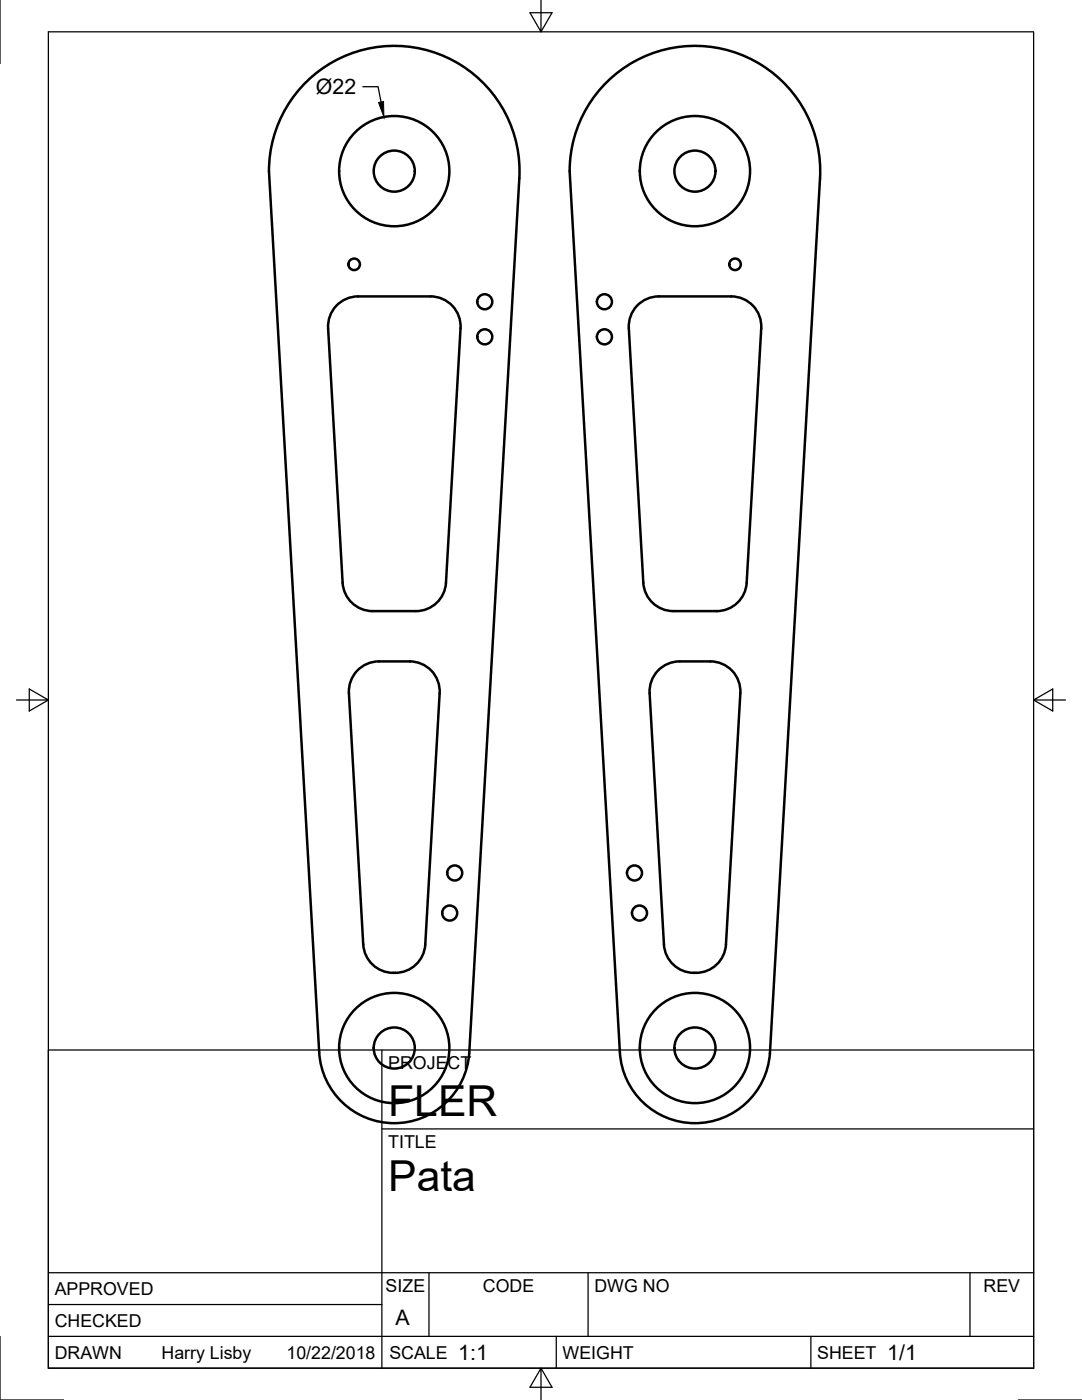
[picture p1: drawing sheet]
<svg xmlns="http://www.w3.org/2000/svg" width="216mm" height="279mm" viewBox="0 0 216 279" stroke-linecap="round" stroke-linejoin="round" font-family="sans-serif">
<!-- layer: Visible -->
<g fill="none" stroke="#000" stroke-width=".5">
<path d="M61.2 16.3a25 25 0 0 1 27.8-4.9 25 25 0 0 1 14.6 24.2l-10 174.6a15 15 0 0 1-15 14 15 15 0 0 1-14.9-14.2l-10-175.8a25 25 0 0 1 7.5-17.9zM121.2 16.3a25 25 0 0 1 27.8-4.9 25 25 0 0 1 14.6 24.2l-10 174.6a15 15 0 0 1-15 14 15 15 0 0 1-14.9-14.2l-10-175.8a25 25 0 0 1 7.5-17.9zM67.1 61a6 6 0 0 1 4.4-1.8h14.4a6 6 0 0 1 6 6.3l-2.9 50.8a6 6 0 0 1-6 5.7h-8.6a6 6 0 0 1-6-5.7l-2.9-50.8a6 6 0 0 1 1.6-4.5zM127.1 61a6 6 0 0 1 4.4-1.8h14.4a6 6 0 0 1 6 6.3l-2.9 50.8a6 6 0 0 1-6 5.7h-8.6a6 6 0 0 1-6-5.7l-2.9-50.8a6 6 0 0 1 1.6-4.5zM71.3 133.9a6 6 0 0 1 4.3-1.9h6.1a6 6 0 0 1 6 6.3l-2.8 50.2a6.2 6.2 0 0 1-6.2 5.7 6.2 6.2 0 0 1-6.2-5.7l-2.9-50.2a6 6 0 0 1 1.7-4.4zM131.3 133.9a6 6 0 0 1 4.3-1.9h6.1a6 6 0 0 1 6 6.3l-2.8 50.2a6.2 6.2 0 0 1-6.2 5.7 6.2 6.2 0 0 1-6.2-5.7l-2.9-50.2a6 6 0 0 1 1.7-4.4z"/>
<circle cx="78.7" cy="34.2" r="4.1"/>
<circle cx="78.7" cy="34.2" r="11"/>
<circle cx="138.7" cy="34.2" r="4.1"/>
<circle cx="138.7" cy="34.2" r="11"/>
<circle cx="70.7" cy="52.8" r="1.15"/>
<circle cx="146.7" cy="52.8" r="1.15"/>
<circle cx="96.7" cy="67.2" r="1.5"/>
<circle cx="96.7" cy="60.2" r="1.5"/>
<circle cx="120.6" cy="60.2" r="1.5"/>
<circle cx="120.6" cy="67.2" r="1.5"/>
<circle cx="90.7" cy="174.2" r="1.5"/>
<circle cx="126.6" cy="174.2" r="1.5"/>
<circle cx="89.7" cy="182.2" r="1.5"/>
<circle cx="127.6" cy="182.2" r="1.5"/>
<circle cx="78.7" cy="209.2" r="4.1"/>
<circle cx="78.7" cy="209.2" r="11"/>
<circle cx="138.7" cy="209.2" r="4.1"/>
<circle cx="138.7" cy="209.2" r="11"/>
</g>
<!-- layer: Border -->
<path d="M0 0v12.7M9.7 6.4h196.5v266.7h-196.5zM107.9 0v6.4l-2.2-3.9h4.4l-2.2 3.9M3.3 139.7h6.4l-3.9-2.2v4.4l3.9-2.2M206.2 139.7l3.9 2.2v-4.4l-3.9 2.2h6.4M0 266.7v12.7h12.7M107.9 273.1l2.2 3.8h-4.4l2.2-3.8v6.3M203.2 279.4h12.7" fill="none" stroke="#000" stroke-width=".25"/>
<!-- layer: Titleblock -->
<path d="M9.7 209.6h196.5v63.5h-196.5zM76.2 209.6v63.5M76.2 225.3h130M9.7 254h196.5M85.6 254v12.7M117.3 254v12.7M193.5 254v12.7M9.7 266.7h196.5M9.7 260.4h66.5M111 266.7v6.4M161.8 266.7v6.4" fill="none" stroke="#000" stroke-width=".25"/>
<!-- layer: Dimensions -->
<path d="M72.4 17.3h3l.6 3.1" fill="none" stroke="#000" stroke-width=".25"/>
<path d="M75.5 20.5l1-.2 .1 3z" fill="#000" stroke="#000" stroke-width=".2"/>
<g font-size="8.5">
<text x="77.5" y="222.8">FLER</text>
<text x="77.5" y="237.7">Pata</text>
</g>
<g font-size="4.3">
<text x="63.1" y="18.8">Ø22</text>
<text x="78.9" y="264.5">A</text>
<text x="91.4" y="271.4">1:1</text>
<text x="177" y="271.4">1/1</text>
</g>
<g font-size="3.5">
<text x="77.5" y="213.4">PROJECT</text>
<text x="77.5" y="229.1">TITLE</text>
<text x="77" y="257.8">SIZE</text>
<text x="96.3" y="257.8">CODE</text>
<text x="118.6" y="257.8">DWG NO</text>
<text x="196.2" y="257.8">REV</text>
<text x="10.9" y="258.4">APPROVED</text>
<text x="10.9" y="264.8">CHECKED</text>
<text x="10.9" y="271.1">DRAWN</text>
<text x="32.2" y="271.1">Harry Lisby</text>
<text x="57.2" y="271.1">10/22/2018</text>
<text x="77.7" y="271.1">SCALE</text>
<text x="112.3" y="271.1">WEIGHT</text>
<text x="163.1" y="271.1">SHEET</text>
</g>
</svg>
